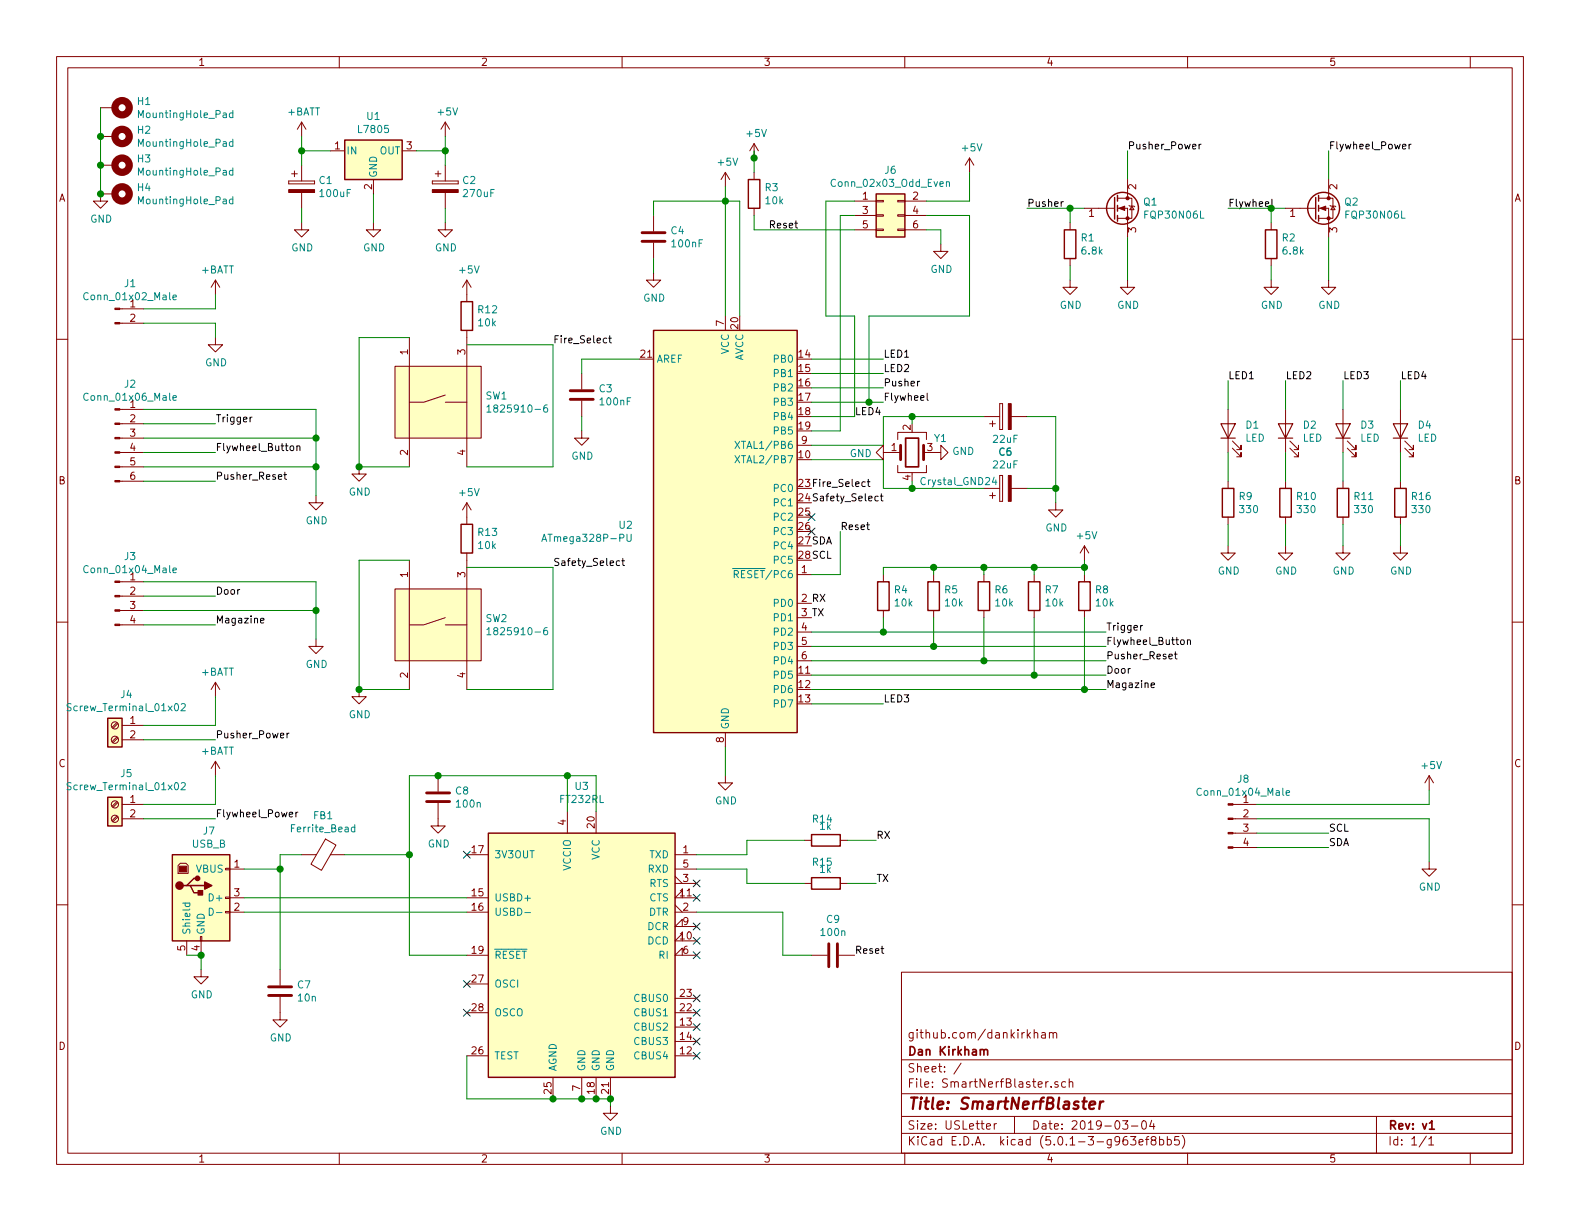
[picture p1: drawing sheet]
EESchema Schematic File Version 4
LIBS:SmartNerfBlaster-cache
EELAYER 26 0
EELAYER END
$Descr USLetter 11000 8500
encoding utf-8
Sheet 1 1
Title "SmartNerfBlaster"
Date "2019-03-04"
Rev "v1"
Comp "Dan Kirkham"
Comment1 "github.com/dankirkham"
Comment2 ""
Comment3 ""
Comment4 ""
$EndDescr
$Comp
L MCU_Microchip_ATmega:ATmega328P-PU U2
U 1 1
P 5050 3700
F 0 "U2" H 4409 3746 50  0000 R CNN
F 1 "ATmega328P-PU" H 4409 3655 50  0000 R CNN
F 2 "Housings_QFP:TQFP-32_7x7mm_Pitch0.8mm" H 5050 3700 50  0001 C CIN
F 3 "http://ww1.microchip.com/downloads/en/DeviceDoc/ATmega328_P%20AVR%20MCU%20with%20picoPower%20Technology%20Data%20Sheet%2040001984A.pdf" H 5050 3700 50  0001 C CNN
	1    5050 3700
	1    0    0    -1  
$EndComp
$Comp
L Regulator_Linear:L7805 U1
U 1 1
P 2600 1050
F 0 "U1" H 2600 1292 50  0000 C CNN
F 1 "L7805" H 2600 1201 50  0000 C CNN
F 2 "TO_SOT_Packages_THT:TO-220-3_Vertical" H 2625 900 50  0001 L CIN
F 3 "http://www.st.com/content/ccc/resource/technical/document/datasheet/41/4f/b3/b0/12/d4/47/88/CD00000444.pdf/files/CD00000444.pdf/jcr:content/translations/en.CD00000444.pdf" H 2600 1000 50  0001 C CNN
	1    2600 1050
	1    0    0    -1  
$EndComp
$Comp
L power:+BATT #PWR0101
U 1 1
P 2100 950
F 0 "#PWR0101" H 2100 800 50  0001 C CNN
F 1 "+BATT" H 2115 1123 50  0000 C CNN
F 2 "" H 2100 950 50  0001 C CNN
F 3 "" H 2100 950 50  0001 C CNN
	1    2100 950 
	1    0    0    -1  
$EndComp
Wire Wire Line
	2100 950  2100 1050
Wire Wire Line
	2100 1050 2300 1050
$Comp
L power:+5V #PWR0102
U 1 1
P 3100 950
F 0 "#PWR0102" H 3100 800 50  0001 C CNN
F 1 "+5V" H 3115 1123 50  0000 C CNN
F 2 "" H 3100 950 50  0001 C CNN
F 3 "" H 3100 950 50  0001 C CNN
	1    3100 950 
	1    0    0    -1  
$EndComp
Wire Wire Line
	3100 950  3100 1050
Wire Wire Line
	3100 1050 2900 1050
$Comp
L power:GND #PWR0103
U 1 1
P 2600 1550
F 0 "#PWR0103" H 2600 1300 50  0001 C CNN
F 1 "GND" H 2605 1377 50  0000 C CNN
F 2 "" H 2600 1550 50  0001 C CNN
F 3 "" H 2600 1550 50  0001 C CNN
	1    2600 1550
	1    0    0    -1  
$EndComp
Wire Wire Line
	2600 1550 2600 1350
$Comp
L power:+5V #PWR0104
U 1 1
P 5050 1300
F 0 "#PWR0104" H 5050 1150 50  0001 C CNN
F 1 "+5V" H 5065 1473 50  0000 C CNN
F 2 "" H 5050 1300 50  0001 C CNN
F 3 "" H 5050 1300 50  0001 C CNN
	1    5050 1300
	1    0    0    -1  
$EndComp
$Comp
L Device:C C4
U 1 1
P 4550 1650
F 0 "C4" H 4665 1696 50  0000 L CNN
F 1 "100nF" H 4665 1605 50  0000 L CNN
F 2 "Capacitors_SMD:C_0603_HandSoldering" H 4588 1500 50  0001 C CNN
F 3 "~" H 4550 1650 50  0001 C CNN
	1    4550 1650
	1    0    0    -1  
$EndComp
$Comp
L power:GND #PWR0105
U 1 1
P 4550 1900
F 0 "#PWR0105" H 4550 1650 50  0001 C CNN
F 1 "GND" H 4555 1727 50  0000 C CNN
F 2 "" H 4550 1900 50  0001 C CNN
F 3 "" H 4550 1900 50  0001 C CNN
	1    4550 1900
	1    0    0    -1  
$EndComp
Wire Wire Line
	5050 1300 5050 1400
Wire Wire Line
	5050 1400 5050 2200
Connection ~ 5050 1400
Wire Wire Line
	5150 2200 5150 1400
Wire Wire Line
	5150 1400 5050 1400
Wire Wire Line
	4550 1900 4550 1800
Wire Wire Line
	4550 1500 4550 1400
Wire Wire Line
	4550 1400 5050 1400
Wire Wire Line
	5650 3100 6150 3100
Wire Wire Line
	6150 3200 5650 3200
$Comp
L Device:CP C5
U 1 1
P 7000 2900
F 0 "C5" V 6748 2900 50  0000 C CNN
F 1 "22uF" V 6839 2900 50  0000 C CNN
F 2 "Capacitors_SMD:C_0805_HandSoldering" H 7038 2750 50  0001 C CNN
F 3 "~" H 7000 2900 50  0001 C CNN
	1    7000 2900
	0    -1   -1   0   
$EndComp
$Comp
L Device:CP C6
U 1 1
P 7000 3400
F 0 "C6" V 7252 3400 50  0000 C CNN
F 1 "22uF" V 7161 3400 50  0000 C CNN
F 2 "Capacitors_SMD:C_0805_HandSoldering" H 7038 3250 50  0001 C CNN
F 3 "~" H 7000 3400 50  0001 C CNN
	1    7000 3400
	0    -1   -1   0   
$EndComp
Wire Wire Line
	6150 2900 6150 3100
Wire Wire Line
	6850 3400 6350 3400
Wire Wire Line
	6150 3200 6150 3400
Connection ~ 6350 3400
Wire Wire Line
	6350 3400 6150 3400
$Comp
L power:GND #PWR0106
U 1 1
P 7350 3500
F 0 "#PWR0106" H 7350 3250 50  0001 C CNN
F 1 "GND" H 7355 3327 50  0000 C CNN
F 2 "" H 7350 3500 50  0001 C CNN
F 3 "" H 7350 3500 50  0001 C CNN
	1    7350 3500
	1    0    0    -1  
$EndComp
Wire Wire Line
	7150 3400 7350 3400
Wire Wire Line
	7350 3400 7350 3500
Wire Wire Line
	7350 3400 7350 2900
Wire Wire Line
	7350 2900 7150 2900
Connection ~ 7350 3400
$Comp
L Device:C C3
U 1 1
P 4050 2750
F 0 "C3" H 4165 2796 50  0000 L CNN
F 1 "100nF" H 4165 2705 50  0000 L CNN
F 2 "Capacitors_SMD:C_0603_HandSoldering" H 4088 2600 50  0001 C CNN
F 3 "~" H 4050 2750 50  0001 C CNN
	1    4050 2750
	1    0    0    -1  
$EndComp
Wire Wire Line
	4050 2500 4050 2600
Wire Wire Line
	4050 2500 4450 2500
$Comp
L power:GND #PWR0107
U 1 1
P 4050 3000
F 0 "#PWR0107" H 4050 2750 50  0001 C CNN
F 1 "GND" H 4055 2827 50  0000 C CNN
F 2 "" H 4050 3000 50  0001 C CNN
F 3 "" H 4050 3000 50  0001 C CNN
	1    4050 3000
	1    0    0    -1  
$EndComp
Wire Wire Line
	4050 2900 4050 3000
$Comp
L power:GND #PWR0108
U 1 1
P 5050 5400
F 0 "#PWR0108" H 5050 5150 50  0001 C CNN
F 1 "GND" H 5055 5227 50  0000 C CNN
F 2 "" H 5050 5400 50  0001 C CNN
F 3 "" H 5050 5400 50  0001 C CNN
	1    5050 5400
	1    0    0    -1  
$EndComp
Wire Wire Line
	5050 5200 5050 5400
$Comp
L Connector:Conn_01x02_Male J1
U 1 1
P 800 2150
F 0 "J1" H 906 2328 50  0000 C CNN
F 1 "Conn_01x02_Male" H 906 2237 50  0000 C CNN
F 2 "SmartNerfBlasterFootprints:PowerPads" H 800 2150 50  0001 C CNN
F 3 "~" H 800 2150 50  0001 C CNN
	1    800  2150
	1    0    0    -1  
$EndComp
$Comp
L Connector:Conn_01x04_Male J8
U 1 1
P 8550 5700
F 0 "J8" H 8656 5978 50  0000 C CNN
F 1 "Conn_01x04_Male" H 8656 5887 50  0000 C CNN
F 2 "Pin_Headers:Pin_Header_Straight_1x04_Pitch2.54mm" H 8550 5700 50  0001 C CNN
F 3 "~" H 8550 5700 50  0001 C CNN
	1    8550 5700
	1    0    0    -1  
$EndComp
$Comp
L Connector:Conn_01x06_Male J2
U 1 1
P 800 3050
F 0 "J2" H 906 3428 50  0000 C CNN
F 1 "Conn_01x06_Male" H 906 3337 50  0000 C CNN
F 2 "Connectors_JST:JST_XH_B06B-XH-A_06x2.50mm_Straight" H 800 3050 50  0001 C CNN
F 3 "~" H 800 3050 50  0001 C CNN
	1    800  3050
	1    0    0    -1  
$EndComp
$Comp
L Connector:Screw_Terminal_01x02 J4
U 1 1
P 800 5050
F 0 "J4" H 720 5267 50  0000 C CNN
F 1 "Screw_Terminal_01x02" H 720 5176 50  0000 C CNN
F 2 "SmartNerfBlasterFootprints:PowerPads" H 800 5050 50  0001 C CNN
F 3 "~" H 800 5050 50  0001 C CNN
	1    800  5050
	-1   0    0    -1  
$EndComp
$Comp
L Connector:Screw_Terminal_01x02 J5
U 1 1
P 800 5600
F 0 "J5" H 720 5817 50  0000 C CNN
F 1 "Screw_Terminal_01x02" H 720 5726 50  0000 C CNN
F 2 "SmartNerfBlasterFootprints:PowerPads" H 800 5600 50  0001 C CNN
F 3 "~" H 800 5600 50  0001 C CNN
	1    800  5600
	-1   0    0    -1  
$EndComp
$Comp
L power:+BATT #PWR0109
U 1 1
P 1500 2050
F 0 "#PWR0109" H 1500 1900 50  0001 C CNN
F 1 "+BATT" H 1515 2223 50  0000 C CNN
F 2 "" H 1500 2050 50  0001 C CNN
F 3 "" H 1500 2050 50  0001 C CNN
	1    1500 2050
	1    0    0    -1  
$EndComp
$Comp
L power:GND #PWR0110
U 1 1
P 1500 2350
F 0 "#PWR0110" H 1500 2100 50  0001 C CNN
F 1 "GND" H 1505 2177 50  0000 C CNN
F 2 "" H 1500 2350 50  0001 C CNN
F 3 "" H 1500 2350 50  0001 C CNN
	1    1500 2350
	1    0    0    -1  
$EndComp
Wire Wire Line
	1000 2150 1500 2150
Wire Wire Line
	1500 2150 1500 2050
Wire Wire Line
	1000 2250 1500 2250
Wire Wire Line
	1500 2250 1500 2350
Text Label 1500 2950 0    50   ~ 0
Trigger
Text Label 1500 3150 0    50   ~ 0
Flywheel_Button
Text Label 1500 3350 0    50   ~ 0
Pusher_Reset
Wire Wire Line
	1000 2950 1500 2950
Wire Wire Line
	1000 3150 1500 3150
Wire Wire Line
	1000 3350 1500 3350
$Comp
L power:GND #PWR0111
U 1 1
P 2200 3450
F 0 "#PWR0111" H 2200 3200 50  0001 C CNN
F 1 "GND" H 2205 3277 50  0000 C CNN
F 2 "" H 2200 3450 50  0001 C CNN
F 3 "" H 2200 3450 50  0001 C CNN
	1    2200 3450
	1    0    0    -1  
$EndComp
Wire Wire Line
	1000 3250 2200 3250
Wire Wire Line
	2200 3250 2200 3450
Wire Wire Line
	1000 3050 2200 3050
Wire Wire Line
	2200 3050 2200 3250
Connection ~ 2200 3250
Wire Wire Line
	1000 2850 2200 2850
Wire Wire Line
	2200 2850 2200 3050
Connection ~ 2200 3050
Wire Wire Line
	8750 5900 9250 5900
$Comp
L power:GND #PWR0112
U 1 1
P 9950 6000
F 0 "#PWR0112" H 9950 5750 50  0001 C CNN
F 1 "GND" H 9955 5827 50  0000 C CNN
F 2 "" H 9950 6000 50  0001 C CNN
F 3 "" H 9950 6000 50  0001 C CNN
	1    9950 6000
	1    0    0    -1  
$EndComp
Wire Wire Line
	1500 5050 1000 5050
Wire Wire Line
	1000 5150 1500 5150
Wire Wire Line
	1500 5600 1000 5600
Wire Wire Line
	1000 5700 1500 5700
Text Label 7700 4400 0    50   ~ 0
Trigger
Text Label 7700 4500 0    50   ~ 0
Flywheel_Button
Text Label 7700 4600 0    50   ~ 0
Pusher_Reset
Text Label 7700 4700 0    50   ~ 0
Door
Text Label 7700 4800 0    50   ~ 0
Magazine
$Comp
L Device:R R4
U 1 1
P 6150 4150
F 0 "R4" H 6220 4196 50  0000 L CNN
F 1 "10k" H 6220 4105 50  0000 L CNN
F 2 "Resistors_SMD:R_0603_HandSoldering" V 6080 4150 50  0001 C CNN
F 3 "~" H 6150 4150 50  0001 C CNN
	1    6150 4150
	1    0    0    -1  
$EndComp
$Comp
L Device:R R5
U 1 1
P 6500 4150
F 0 "R5" H 6570 4196 50  0000 L CNN
F 1 "10k" H 6570 4105 50  0000 L CNN
F 2 "Resistors_SMD:R_0603_HandSoldering" V 6430 4150 50  0001 C CNN
F 3 "~" H 6500 4150 50  0001 C CNN
	1    6500 4150
	1    0    0    -1  
$EndComp
$Comp
L Device:R R6
U 1 1
P 6850 4150
F 0 "R6" H 6920 4196 50  0000 L CNN
F 1 "10k" H 6920 4105 50  0000 L CNN
F 2 "Resistors_SMD:R_0603_HandSoldering" V 6780 4150 50  0001 C CNN
F 3 "~" H 6850 4150 50  0001 C CNN
	1    6850 4150
	1    0    0    -1  
$EndComp
$Comp
L Device:R R7
U 1 1
P 7200 4150
F 0 "R7" H 7270 4196 50  0000 L CNN
F 1 "10k" H 7270 4105 50  0000 L CNN
F 2 "Resistors_SMD:R_0603_HandSoldering" V 7130 4150 50  0001 C CNN
F 3 "~" H 7200 4150 50  0001 C CNN
	1    7200 4150
	1    0    0    -1  
$EndComp
$Comp
L Device:R R8
U 1 1
P 7550 4150
F 0 "R8" H 7620 4196 50  0000 L CNN
F 1 "10k" H 7620 4105 50  0000 L CNN
F 2 "Resistors_SMD:R_0603_HandSoldering" V 7480 4150 50  0001 C CNN
F 3 "~" H 7550 4150 50  0001 C CNN
	1    7550 4150
	1    0    0    -1  
$EndComp
$Comp
L power:+5V #PWR0113
U 1 1
P 7550 3900
F 0 "#PWR0113" H 7550 3750 50  0001 C CNN
F 1 "+5V" H 7565 4073 50  0000 C CNN
F 2 "" H 7550 3900 50  0001 C CNN
F 3 "" H 7550 3900 50  0001 C CNN
	1    7550 3900
	1    0    0    -1  
$EndComp
Wire Wire Line
	7550 3900 7550 3950
Wire Wire Line
	7550 3950 7200 3950
Wire Wire Line
	6150 3950 6150 4000
Connection ~ 7550 3950
Wire Wire Line
	7550 3950 7550 4000
Wire Wire Line
	6500 3950 6500 4000
Connection ~ 6500 3950
Wire Wire Line
	6500 3950 6150 3950
Wire Wire Line
	6850 3950 6850 4000
Connection ~ 6850 3950
Wire Wire Line
	6850 3950 6500 3950
Wire Wire Line
	7200 3950 7200 4000
Connection ~ 7200 3950
Wire Wire Line
	7200 3950 6850 3950
Wire Wire Line
	5650 4400 6150 4400
Wire Wire Line
	5650 4500 6500 4500
Wire Wire Line
	5650 4700 7200 4700
Wire Wire Line
	7700 4800 7550 4800
Wire Wire Line
	6150 4300 6150 4400
Connection ~ 6150 4400
Wire Wire Line
	6150 4400 7700 4400
Wire Wire Line
	6500 4300 6500 4500
Connection ~ 6500 4500
Wire Wire Line
	6500 4500 7700 4500
Wire Wire Line
	6850 4300 6850 4600
Wire Wire Line
	5650 4600 6850 4600
Connection ~ 6850 4600
Wire Wire Line
	6850 4600 7700 4600
Wire Wire Line
	7200 4300 7200 4700
Connection ~ 7200 4700
Wire Wire Line
	7200 4700 7700 4700
Wire Wire Line
	7550 4300 7550 4800
Connection ~ 7550 4800
Wire Wire Line
	7550 4800 5650 4800
$Comp
L Device:R R3
U 1 1
P 5250 1350
F 0 "R3" H 5320 1396 50  0000 L CNN
F 1 "10k" H 5320 1305 50  0000 L CNN
F 2 "Resistors_SMD:R_0603_HandSoldering" V 5180 1350 50  0001 C CNN
F 3 "~" H 5250 1350 50  0001 C CNN
	1    5250 1350
	1    0    0    -1  
$EndComp
$Comp
L power:+5V #PWR0114
U 1 1
P 5250 1100
F 0 "#PWR0114" H 5250 950 50  0001 C CNN
F 1 "+5V" H 5265 1273 50  0000 C CNN
F 2 "" H 5250 1100 50  0001 C CNN
F 3 "" H 5250 1100 50  0001 C CNN
	1    5250 1100
	1    0    0    -1  
$EndComp
Wire Wire Line
	5650 4000 5850 4000
Text Label 6150 2800 0    50   ~ 0
Flywheel
Text Label 6150 2700 0    50   ~ 0
Pusher
Wire Wire Line
	6150 2700 5650 2700
Wire Wire Line
	5650 2800 6050 2800
$Comp
L Connector_Generic:Conn_02x03_Odd_Even J6
U 1 1
P 6150 1500
F 0 "J6" H 6200 1817 50  0000 C CNN
F 1 "Conn_02x03_Odd_Even" H 6200 1726 50  0000 C CNN
F 2 "Pin_Headers:Pin_Header_Straight_2x03_Pitch2.54mm" H 6150 1500 50  0001 C CNN
F 3 "~" H 6150 1500 50  0001 C CNN
	1    6150 1500
	1    0    0    -1  
$EndComp
Wire Wire Line
	6050 2800 6050 2200
Wire Wire Line
	6050 2200 6750 2200
Wire Wire Line
	6750 2200 6750 1500
Wire Wire Line
	6750 1500 6450 1500
Connection ~ 6050 2800
Wire Wire Line
	6050 2800 6150 2800
Wire Wire Line
	5950 1400 5750 1400
Wire Wire Line
	5750 1400 5750 2200
Wire Wire Line
	5750 2200 5950 2200
Wire Wire Line
	5950 2900 5650 2900
Wire Wire Line
	5950 1500 5850 1500
Wire Wire Line
	5850 1500 5850 3000
Wire Wire Line
	5850 3000 5650 3000
$Comp
L power:+5V #PWR0115
U 1 1
P 6750 1200
F 0 "#PWR0115" H 6750 1050 50  0001 C CNN
F 1 "+5V" H 6765 1373 50  0000 C CNN
F 2 "" H 6750 1200 50  0001 C CNN
F 3 "" H 6750 1200 50  0001 C CNN
	1    6750 1200
	1    0    0    -1  
$EndComp
Wire Wire Line
	6450 1400 6750 1400
Wire Wire Line
	6750 1400 6750 1200
$Comp
L power:GND #PWR0116
U 1 1
P 6550 1700
F 0 "#PWR0116" H 6550 1450 50  0001 C CNN
F 1 "GND" H 6555 1527 50  0000 C CNN
F 2 "" H 6550 1700 50  0001 C CNN
F 3 "" H 6550 1700 50  0001 C CNN
	1    6550 1700
	1    0    0    -1  
$EndComp
Wire Wire Line
	6550 1700 6550 1600
Wire Wire Line
	6550 1600 6450 1600
Wire Wire Line
	5950 2200 5950 2900
Text Label 5350 1600 0    50   ~ 0
Reset
Wire Wire Line
	5250 1050 5250 1100
Connection ~ 5250 1100
Wire Wire Line
	5250 1100 5250 1200
Wire Wire Line
	5250 1500 5250 1600
Wire Wire Line
	5250 1600 5950 1600
Text Label 5850 3700 0    50   ~ 0
Reset
Wire Wire Line
	5850 3700 5850 4000
Text Label 7150 1450 0    50   ~ 0
Pusher
Text Label 8550 1450 0    50   ~ 0
Flywheel
Wire Wire Line
	8550 1450 8850 1450
Wire Wire Line
	7150 1450 7450 1450
$Comp
L Device:R R1
U 1 1
P 7450 1700
F 0 "R1" H 7520 1746 50  0000 L CNN
F 1 "6.8k" H 7520 1655 50  0000 L CNN
F 2 "Resistors_SMD:R_0603_HandSoldering" V 7380 1700 50  0001 C CNN
F 3 "~" H 7450 1700 50  0001 C CNN
	1    7450 1700
	1    0    0    -1  
$EndComp
$Comp
L Device:R R2
U 1 1
P 8850 1700
F 0 "R2" H 8920 1746 50  0000 L CNN
F 1 "6.8k" H 8920 1655 50  0000 L CNN
F 2 "Resistors_SMD:R_0603_HandSoldering" V 8780 1700 50  0001 C CNN
F 3 "~" H 8850 1700 50  0001 C CNN
	1    8850 1700
	1    0    0    -1  
$EndComp
Wire Wire Line
	8850 1550 8850 1450
Connection ~ 8850 1450
Wire Wire Line
	8850 1450 8950 1450
Wire Wire Line
	7450 1550 7450 1450
Connection ~ 7450 1450
Wire Wire Line
	7450 1450 7550 1450
$Comp
L power:GND #PWR0117
U 1 1
P 7450 1950
F 0 "#PWR0117" H 7450 1700 50  0001 C CNN
F 1 "GND" H 7455 1777 50  0000 C CNN
F 2 "" H 7450 1950 50  0001 C CNN
F 3 "" H 7450 1950 50  0001 C CNN
	1    7450 1950
	1    0    0    -1  
$EndComp
$Comp
L power:GND #PWR0118
U 1 1
P 8850 1950
F 0 "#PWR0118" H 8850 1700 50  0001 C CNN
F 1 "GND" H 8855 1777 50  0000 C CNN
F 2 "" H 8850 1950 50  0001 C CNN
F 3 "" H 8850 1950 50  0001 C CNN
	1    8850 1950
	1    0    0    -1  
$EndComp
Wire Wire Line
	8850 1950 8850 1850
Wire Wire Line
	7450 1850 7450 1950
$Comp
L power:GND #PWR0119
U 1 1
P 9250 1950
F 0 "#PWR0119" H 9250 1700 50  0001 C CNN
F 1 "GND" H 9255 1777 50  0000 C CNN
F 2 "" H 9250 1950 50  0001 C CNN
F 3 "" H 9250 1950 50  0001 C CNN
	1    9250 1950
	1    0    0    -1  
$EndComp
$Comp
L power:GND #PWR0120
U 1 1
P 7850 1950
F 0 "#PWR0120" H 7850 1700 50  0001 C CNN
F 1 "GND" H 7855 1777 50  0000 C CNN
F 2 "" H 7850 1950 50  0001 C CNN
F 3 "" H 7850 1950 50  0001 C CNN
	1    7850 1950
	1    0    0    -1  
$EndComp
Wire Wire Line
	7850 1950 7850 1650
Wire Wire Line
	9250 1950 9250 1650
$Comp
L power:+BATT #PWR0121
U 1 1
P 1500 5400
F 0 "#PWR0121" H 1500 5250 50  0001 C CNN
F 1 "+BATT" H 1515 5573 50  0000 C CNN
F 2 "" H 1500 5400 50  0001 C CNN
F 3 "" H 1500 5400 50  0001 C CNN
	1    1500 5400
	1    0    0    -1  
$EndComp
$Comp
L power:+BATT #PWR0122
U 1 1
P 1500 4850
F 0 "#PWR0122" H 1500 4700 50  0001 C CNN
F 1 "+BATT" H 1515 5023 50  0000 C CNN
F 2 "" H 1500 4850 50  0001 C CNN
F 3 "" H 1500 4850 50  0001 C CNN
	1    1500 4850
	1    0    0    -1  
$EndComp
Wire Wire Line
	1500 4850 1500 5050
Wire Wire Line
	1500 5400 1500 5600
Text Label 1500 5150 0    50   ~ 0
Pusher_Power
Text Label 1500 5700 0    50   ~ 0
Flywheel_Power
Text Label 7850 1050 0    50   ~ 0
Pusher_Power
Wire Wire Line
	7850 1050 7850 1250
Text Label 9250 1050 0    50   ~ 0
Flywheel_Power
Wire Wire Line
	9250 1050 9250 1250
$Comp
L Device:CP C1
U 1 1
P 2100 1300
F 0 "C1" H 2215 1346 50  0000 L CNN
F 1 "100uF" H 2215 1255 50  0000 L CNN
F 2 "Capacitors_THT:CP_Radial_D5.0mm_P2.50mm" H 2138 1150 50  0001 C CNN
F 3 "~" H 2100 1300 50  0001 C CNN
	1    2100 1300
	1    0    0    -1  
$EndComp
$Comp
L Device:CP C2
U 1 1
P 3100 1300
F 0 "C2" H 3215 1346 50  0000 L CNN
F 1 "270uF" H 3215 1255 50  0000 L CNN
F 2 "Capacitors_THT:CP_Radial_D5.0mm_P2.50mm" H 3138 1150 50  0001 C CNN
F 3 "~" H 3100 1300 50  0001 C CNN
	1    3100 1300
	1    0    0    -1  
$EndComp
$Comp
L power:GND #PWR0123
U 1 1
P 2100 1550
F 0 "#PWR0123" H 2100 1300 50  0001 C CNN
F 1 "GND" H 2105 1377 50  0000 C CNN
F 2 "" H 2100 1550 50  0001 C CNN
F 3 "" H 2100 1550 50  0001 C CNN
	1    2100 1550
	1    0    0    -1  
$EndComp
$Comp
L power:GND #PWR0124
U 1 1
P 3100 1550
F 0 "#PWR0124" H 3100 1300 50  0001 C CNN
F 1 "GND" H 3105 1377 50  0000 C CNN
F 2 "" H 3100 1550 50  0001 C CNN
F 3 "" H 3100 1550 50  0001 C CNN
	1    3100 1550
	1    0    0    -1  
$EndComp
Wire Wire Line
	3100 1550 3100 1450
Wire Wire Line
	3100 1150 3100 1050
Connection ~ 3100 1050
Wire Wire Line
	2100 1050 2100 1150
Connection ~ 2100 1050
NoConn ~ 5650 3700
NoConn ~ 5650 3600
Text Label 6150 2500 0    50   ~ 0
LED1
Text Label 6150 2600 0    50   ~ 0
LED2
Wire Wire Line
	5650 2500 6150 2500
Wire Wire Line
	6150 2600 5650 2600
Text Label 6150 4900 0    50   ~ 0
LED3
Wire Wire Line
	6150 4900 5650 4900
$Comp
L Device:LED D1
U 1 1
P 8550 3000
F 0 "D1" V 8588 2883 50  0000 R CNN
F 1 "LED" V 8497 2883 50  0000 R CNN
F 2 "LEDs:LED_0805_HandSoldering" H 8550 3000 50  0001 C CNN
F 3 "~" H 8550 3000 50  0001 C CNN
	1    8550 3000
	0    -1   -1   0   
$EndComp
$Comp
L Device:LED D2
U 1 1
P 8950 3000
F 0 "D2" V 8988 2883 50  0000 R CNN
F 1 "LED" V 8897 2883 50  0000 R CNN
F 2 "LEDs:LED_0805_HandSoldering" H 8950 3000 50  0001 C CNN
F 3 "~" H 8950 3000 50  0001 C CNN
	1    8950 3000
	0    -1   -1   0   
$EndComp
$Comp
L Device:LED D3
U 1 1
P 9350 3000
F 0 "D3" V 9388 2883 50  0000 R CNN
F 1 "LED" V 9297 2883 50  0000 R CNN
F 2 "LEDs:LED_0805_HandSoldering" H 9350 3000 50  0001 C CNN
F 3 "~" H 9350 3000 50  0001 C CNN
	1    9350 3000
	0    -1   -1   0   
$EndComp
Text Label 8550 2650 0    50   ~ 0
LED1
Text Label 8950 2650 0    50   ~ 0
LED2
Text Label 9350 2650 0    50   ~ 0
LED3
$Comp
L Device:R R9
U 1 1
P 8550 3500
F 0 "R9" H 8620 3546 50  0000 L CNN
F 1 "330" H 8620 3455 50  0000 L CNN
F 2 "Resistors_SMD:R_0603_HandSoldering" V 8480 3500 50  0001 C CNN
F 3 "~" H 8550 3500 50  0001 C CNN
	1    8550 3500
	1    0    0    -1  
$EndComp
$Comp
L Device:R R10
U 1 1
P 8950 3500
F 0 "R10" H 9020 3546 50  0000 L CNN
F 1 "330" H 9020 3455 50  0000 L CNN
F 2 "Resistors_SMD:R_0603_HandSoldering" V 8880 3500 50  0001 C CNN
F 3 "~" H 8950 3500 50  0001 C CNN
	1    8950 3500
	1    0    0    -1  
$EndComp
$Comp
L Device:R R11
U 1 1
P 9350 3500
F 0 "R11" H 9420 3546 50  0000 L CNN
F 1 "330" H 9420 3455 50  0000 L CNN
F 2 "Resistors_SMD:R_0603_HandSoldering" V 9280 3500 50  0001 C CNN
F 3 "~" H 9350 3500 50  0001 C CNN
	1    9350 3500
	1    0    0    -1  
$EndComp
Wire Wire Line
	8550 3150 8550 3350
Wire Wire Line
	8550 2850 8550 2650
Wire Wire Line
	8950 2650 8950 2850
Wire Wire Line
	9350 2650 9350 2850
Wire Wire Line
	9350 3150 9350 3350
Wire Wire Line
	8950 3150 8950 3350
$Comp
L power:GND #PWR0125
U 1 1
P 8550 3800
F 0 "#PWR0125" H 8550 3550 50  0001 C CNN
F 1 "GND" H 8555 3627 50  0000 C CNN
F 2 "" H 8550 3800 50  0001 C CNN
F 3 "" H 8550 3800 50  0001 C CNN
	1    8550 3800
	1    0    0    -1  
$EndComp
$Comp
L power:GND #PWR0126
U 1 1
P 8950 3800
F 0 "#PWR0126" H 8950 3550 50  0001 C CNN
F 1 "GND" H 8955 3627 50  0000 C CNN
F 2 "" H 8950 3800 50  0001 C CNN
F 3 "" H 8950 3800 50  0001 C CNN
	1    8950 3800
	1    0    0    -1  
$EndComp
$Comp
L power:GND #PWR0127
U 1 1
P 9350 3800
F 0 "#PWR0127" H 9350 3550 50  0001 C CNN
F 1 "GND" H 9355 3627 50  0000 C CNN
F 2 "" H 9350 3800 50  0001 C CNN
F 3 "" H 9350 3800 50  0001 C CNN
	1    9350 3800
	1    0    0    -1  
$EndComp
Wire Wire Line
	9350 3800 9350 3650
Wire Wire Line
	8950 3650 8950 3800
Wire Wire Line
	8550 3800 8550 3650
$Comp
L SmartNerfBlasterSymbols:FQP30N06L Q1
U 1 1
P 7750 1450
F 0 "Q1" H 7956 1496 50  0000 L CNN
F 1 "FQP30N06L" H 7956 1405 50  0000 L CNN
F 2 "TO_SOT_Packages_THT:TO-220-3_Vertical" H 8000 1375 50  0001 L CIN
F 3 "https://www.mouser.com/ds/2/149/FQP30N06L-1009543.pdf" H 7750 1450 50  0001 L CNN
	1    7750 1450
	1    0    0    -1  
$EndComp
$Comp
L SmartNerfBlasterSymbols:FQP30N06L Q2
U 1 1
P 9150 1450
F 0 "Q2" H 9356 1496 50  0000 L CNN
F 1 "FQP30N06L" H 9356 1405 50  0000 L CNN
F 2 "TO_SOT_Packages_THT:TO-220-3_Vertical" H 9400 1375 50  0001 L CIN
F 3 "https://www.mouser.com/ds/2/149/FQP30N06L-1009543.pdf" H 9150 1450 50  0001 L CNN
	1    9150 1450
	1    0    0    -1  
$EndComp
Wire Wire Line
	2100 1450 2100 1550
Text Label 5650 3400 0    50   ~ 0
Fire_Select
Text Label 5650 3500 0    50   ~ 0
Safety_Select
$Comp
L SmartNerfBlasterSymbols:1825910-6 SW1
U 1 1
P 2850 2350
F 0 "SW1" H 3378 1946 50  0000 L CNN
F 1 "1825910-6" H 3378 1855 50  0000 L CNN
F 2 "SmartNerfBlasterFootprints:1825910-6" H 2650 2350 50  0001 C CNN
F 3 "https://www.te.com/commerce/DocumentDelivery/DDEController?Action=srchrtrv&DocNm=1825910&DocType=Customer+Drawing&DocLang=English" H 2650 2350 50  0001 C CNN
	1    2850 2350
	1    0    0    -1  
$EndComp
$Comp
L Device:R R12
U 1 1
P 3250 2200
F 0 "R12" H 3320 2246 50  0000 L CNN
F 1 "10k" H 3320 2155 50  0000 L CNN
F 2 "Resistors_SMD:R_0603_HandSoldering" V 3180 2200 50  0001 C CNN
F 3 "~" H 3250 2200 50  0001 C CNN
	1    3250 2200
	1    0    0    -1  
$EndComp
Wire Wire Line
	3250 2400 3850 2400
Wire Wire Line
	3850 2400 3850 3250
Wire Wire Line
	3850 3250 3250 3250
Wire Wire Line
	2850 2350 2500 2350
Wire Wire Line
	2500 2350 2500 3250
Wire Wire Line
	2500 3250 2850 3250
$Comp
L power:+5V #PWR0128
U 1 1
P 3250 2050
F 0 "#PWR0128" H 3250 1900 50  0001 C CNN
F 1 "+5V" H 3265 2223 50  0000 C CNN
F 2 "" H 3250 2050 50  0001 C CNN
F 3 "" H 3250 2050 50  0001 C CNN
	1    3250 2050
	1    0    0    -1  
$EndComp
$Comp
L power:GND #PWR0129
U 1 1
P 2500 3250
F 0 "#PWR0129" H 2500 3000 50  0001 C CNN
F 1 "GND" H 2505 3077 50  0000 C CNN
F 2 "" H 2500 3250 50  0001 C CNN
F 3 "" H 2500 3250 50  0001 C CNN
	1    2500 3250
	1    0    0    -1  
$EndComp
Connection ~ 2500 3250
Text Label 3850 2400 0    50   ~ 0
Fire_Select
$Comp
L SmartNerfBlasterSymbols:1825910-6 SW2
U 1 1
P 2850 3900
F 0 "SW2" H 3378 3496 50  0000 L CNN
F 1 "1825910-6" H 3378 3405 50  0000 L CNN
F 2 "SmartNerfBlasterFootprints:1825910-6" H 2650 3900 50  0001 C CNN
F 3 "https://www.te.com/commerce/DocumentDelivery/DDEController?Action=srchrtrv&DocNm=1825910&DocType=Customer+Drawing&DocLang=English" H 2650 3900 50  0001 C CNN
	1    2850 3900
	1    0    0    -1  
$EndComp
$Comp
L Device:R R13
U 1 1
P 3250 3750
F 0 "R13" H 3320 3796 50  0000 L CNN
F 1 "10k" H 3320 3705 50  0000 L CNN
F 2 "Resistors_SMD:R_0603_HandSoldering" V 3180 3750 50  0001 C CNN
F 3 "~" H 3250 3750 50  0001 C CNN
	1    3250 3750
	1    0    0    -1  
$EndComp
Wire Wire Line
	3250 3950 3850 3950
Wire Wire Line
	3850 3950 3850 4800
Wire Wire Line
	3850 4800 3250 4800
Wire Wire Line
	2850 3900 2500 3900
Wire Wire Line
	2500 3900 2500 4800
Wire Wire Line
	2500 4800 2850 4800
$Comp
L power:+5V #PWR0130
U 1 1
P 3250 3600
F 0 "#PWR0130" H 3250 3450 50  0001 C CNN
F 1 "+5V" H 3265 3773 50  0000 C CNN
F 2 "" H 3250 3600 50  0001 C CNN
F 3 "" H 3250 3600 50  0001 C CNN
	1    3250 3600
	1    0    0    -1  
$EndComp
$Comp
L power:GND #PWR0131
U 1 1
P 2500 4800
F 0 "#PWR0131" H 2500 4550 50  0001 C CNN
F 1 "GND" H 2505 4627 50  0000 C CNN
F 2 "" H 2500 4800 50  0001 C CNN
F 3 "" H 2500 4800 50  0001 C CNN
	1    2500 4800
	1    0    0    -1  
$EndComp
Connection ~ 2500 4800
Text Label 3850 3950 0    50   ~ 0
Safety_Select
$Comp
L Mechanical:MountingHole_Pad H1
U 1 1
P 800 750
F 0 "H1" V 754 900 50  0000 L CNN
F 1 "MountingHole_Pad" V 845 900 50  0000 L CNN
F 2 "Mounting_Holes:MountingHole_3.2mm_M3_Pad" H 800 750 50  0001 C CNN
F 3 "~" H 800 750 50  0001 C CNN
	1    800  750 
	0    1    1    0   
$EndComp
$Comp
L Mechanical:MountingHole_Pad H2
U 1 1
P 800 950
F 0 "H2" V 754 1100 50  0000 L CNN
F 1 "MountingHole_Pad" V 845 1100 50  0000 L CNN
F 2 "Mounting_Holes:MountingHole_3.2mm_M3_Pad" H 800 950 50  0001 C CNN
F 3 "~" H 800 950 50  0001 C CNN
	1    800  950 
	0    1    1    0   
$EndComp
$Comp
L Mechanical:MountingHole_Pad H3
U 1 1
P 800 1150
F 0 "H3" V 754 1300 50  0000 L CNN
F 1 "MountingHole_Pad" V 845 1300 50  0000 L CNN
F 2 "Mounting_Holes:MountingHole_3.2mm_M3_Pad" H 800 1150 50  0001 C CNN
F 3 "~" H 800 1150 50  0001 C CNN
	1    800  1150
	0    1    1    0   
$EndComp
$Comp
L Mechanical:MountingHole_Pad H4
U 1 1
P 800 1350
F 0 "H4" V 754 1500 50  0000 L CNN
F 1 "MountingHole_Pad" V 845 1500 50  0000 L CNN
F 2 "Mounting_Holes:MountingHole_3.2mm_M3_Pad" H 800 1350 50  0001 C CNN
F 3 "~" H 800 1350 50  0001 C CNN
	1    800  1350
	0    1    1    0   
$EndComp
Wire Wire Line
	700  750  700  950 
Connection ~ 700  950 
Wire Wire Line
	700  950  700  1150
Connection ~ 700  1150
Wire Wire Line
	700  1150 700  1350
$Comp
L power:GND #PWR0132
U 1 1
P 700 1350
F 0 "#PWR0132" H 700 1100 50  0001 C CNN
F 1 "GND" H 705 1177 50  0000 C CNN
F 2 "" H 700 1350 50  0001 C CNN
F 3 "" H 700 1350 50  0001 C CNN
	1    700  1350
	1    0    0    -1  
$EndComp
Connection ~ 700  1350
Text Label 5950 2900 0    50   ~ 0
LED4
$Comp
L Device:LED D4
U 1 1
P 9750 3000
F 0 "D4" V 9788 2883 50  0000 R CNN
F 1 "LED" V 9697 2883 50  0000 R CNN
F 2 "LEDs:LED_0805_HandSoldering" H 9750 3000 50  0001 C CNN
F 3 "~" H 9750 3000 50  0001 C CNN
	1    9750 3000
	0    -1   -1   0   
$EndComp
Text Label 9750 2650 0    50   ~ 0
LED4
$Comp
L Device:R R16
U 1 1
P 9750 3500
F 0 "R16" H 9820 3546 50  0000 L CNN
F 1 "330" H 9820 3455 50  0000 L CNN
F 2 "Resistors_SMD:R_0603_HandSoldering" V 9680 3500 50  0001 C CNN
F 3 "~" H 9750 3500 50  0001 C CNN
	1    9750 3500
	1    0    0    -1  
$EndComp
Wire Wire Line
	9750 2650 9750 2850
Wire Wire Line
	9750 3150 9750 3350
$Comp
L power:GND #PWR0133
U 1 1
P 9750 3800
F 0 "#PWR0133" H 9750 3550 50  0001 C CNN
F 1 "GND" H 9755 3627 50  0000 C CNN
F 2 "" H 9750 3800 50  0001 C CNN
F 3 "" H 9750 3800 50  0001 C CNN
	1    9750 3800
	1    0    0    -1  
$EndComp
Wire Wire Line
	9750 3800 9750 3650
Wire Wire Line
	6150 2900 6350 2900
Connection ~ 6350 2900
Wire Wire Line
	6350 2900 6850 2900
$Comp
L Device:Crystal_GND24 Y1
U 1 1
P 6350 3150
F 0 "Y1" H 6500 3250 50  0000 L CNN
F 1 "Crystal_GND24" H 6400 2950 50  0000 L CNN
F 2 "Crystals:Crystal_SMD_3225-4pin_3.2x2.5mm_HandSoldering" H 6350 3150 50  0001 C CNN
F 3 "~" H 6350 3150 50  0001 C CNN
	1    6350 3150
	1    0    0    -1  
$EndComp
Wire Wire Line
	6350 2950 6350 2900
Wire Wire Line
	6350 3350 6350 3400
$Comp
L power:GND #PWR0134
U 1 1
P 6200 3150
F 0 "#PWR0134" H 6200 2900 50  0001 C CNN
F 1 "GND" V 6205 3022 50  0000 R CNN
F 2 "" H 6200 3150 50  0001 C CNN
F 3 "" H 6200 3150 50  0001 C CNN
	1    6200 3150
	0    1    1    0   
$EndComp
$Comp
L power:GND #PWR0135
U 1 1
P 6500 3150
F 0 "#PWR0135" H 6500 2900 50  0001 C CNN
F 1 "GND" V 6505 3022 50  0000 R CNN
F 2 "" H 6500 3150 50  0001 C CNN
F 3 "" H 6500 3150 50  0001 C CNN
	1    6500 3150
	0    -1   -1   0   
$EndComp
$Comp
L Interface_USB:FT232RL U3
U 1 1
P 4050 6650
F 0 "U3" H 4050 7828 50  0000 C CNN
F 1 "FT232RL" H 4050 7737 50  0000 C CNN
F 2 "SmartNerfBlasterFootprints:SSOP-28_5.3x10.2mm_P0.65mm" H 4050 6650 50  0001 C CNN
F 3 "http://www.ftdichip.com/Products/ICs/FT232RL.htm" H 4050 6650 50  0001 C CNN
	1    4050 6650
	1    0    0    -1  
$EndComp
$Comp
L power:GND #PWR0136
U 1 1
P 4250 7700
F 0 "#PWR0136" H 4250 7450 50  0001 C CNN
F 1 "GND" H 4255 7527 50  0000 C CNN
F 2 "" H 4250 7700 50  0001 C CNN
F 3 "" H 4250 7700 50  0001 C CNN
	1    4250 7700
	1    0    0    -1  
$EndComp
Wire Wire Line
	3850 7650 4050 7650
Connection ~ 4050 7650
Wire Wire Line
	4050 7650 4150 7650
Connection ~ 4150 7650
Wire Wire Line
	4150 7650 4250 7650
Wire Wire Line
	4250 7700 4250 7650
Connection ~ 4250 7650
Wire Wire Line
	3250 7350 3250 7650
Wire Wire Line
	3250 7650 3850 7650
Connection ~ 3850 7650
$Comp
L Connector:USB_B J7
U 1 1
P 1400 6250
F 0 "J7" H 1455 6717 50  0000 C CNN
F 1 "USB_B" H 1455 6626 50  0000 C CNN
F 2 "Connectors:USB_Mini-B" H 1550 6200 50  0001 C CNN
F 3 "~" H 1550 6200 50  0001 C CNN
	1    1400 6250
	1    0    0    -1  
$EndComp
Wire Wire Line
	3250 6250 1700 6250
Wire Wire Line
	1700 6350 3250 6350
$Comp
L power:GND #PWR0137
U 1 1
P 1400 6750
F 0 "#PWR0137" H 1400 6500 50  0001 C CNN
F 1 "GND" H 1405 6577 50  0000 C CNN
F 2 "" H 1400 6750 50  0001 C CNN
F 3 "" H 1400 6750 50  0001 C CNN
	1    1400 6750
	1    0    0    -1  
$EndComp
Wire Wire Line
	1300 6650 1400 6650
Wire Wire Line
	1400 6750 1400 6650
$Comp
L Device:Ferrite_Bead FB1
U 1 1
P 2250 5950
F 0 "FB1" V 1976 5950 50  0000 C CNN
F 1 "Ferrite_Bead" V 2067 5950 50  0000 C CNN
F 2 "Resistors_SMD:R_0805_HandSoldering" V 2180 5950 50  0001 C CNN
F 3 "~" H 2250 5950 50  0001 C CNN
	1    2250 5950
	0    1    1    0   
$EndComp
Wire Wire Line
	1700 6050 1950 6050
Wire Wire Line
	1950 6050 1950 5950
Wire Wire Line
	1950 5950 2100 5950
Wire Wire Line
	2400 5950 2850 5950
Wire Wire Line
	2850 5950 2850 5400
Wire Wire Line
	3950 5400 3950 5650
Wire Wire Line
	3950 5400 4150 5400
Wire Wire Line
	4150 5400 4150 5650
Connection ~ 3950 5400
Wire Wire Line
	3250 6650 2850 6650
Wire Wire Line
	2850 6650 2850 5950
Connection ~ 2850 5950
$Comp
L Device:C C8
U 1 1
P 3050 5550
F 0 "C8" H 3165 5596 50  0000 L CNN
F 1 "100n" H 3165 5505 50  0000 L CNN
F 2 "Capacitors_SMD:C_0603_HandSoldering" H 3088 5400 50  0001 C CNN
F 3 "~" H 3050 5550 50  0001 C CNN
	1    3050 5550
	1    0    0    -1  
$EndComp
$Comp
L power:GND #PWR0138
U 1 1
P 3050 5700
F 0 "#PWR0138" H 3050 5450 50  0001 C CNN
F 1 "GND" H 3055 5527 50  0000 C CNN
F 2 "" H 3050 5700 50  0001 C CNN
F 3 "" H 3050 5700 50  0001 C CNN
	1    3050 5700
	1    0    0    -1  
$EndComp
$Comp
L Device:C C7
U 1 1
P 1950 6900
F 0 "C7" H 2065 6946 50  0000 L CNN
F 1 "10n" H 2065 6855 50  0000 L CNN
F 2 "Capacitors_SMD:C_0805_HandSoldering" H 1988 6750 50  0001 C CNN
F 3 "~" H 1950 6900 50  0001 C CNN
	1    1950 6900
	1    0    0    -1  
$EndComp
$Comp
L power:GND #PWR0139
U 1 1
P 1950 7050
F 0 "#PWR0139" H 1950 6800 50  0001 C CNN
F 1 "GND" H 1955 6877 50  0000 C CNN
F 2 "" H 1950 7050 50  0001 C CNN
F 3 "" H 1950 7050 50  0001 C CNN
	1    1950 7050
	1    0    0    -1  
$EndComp
Wire Wire Line
	2850 5400 3050 5400
Connection ~ 1950 6050
Connection ~ 3050 5400
Wire Wire Line
	3050 5400 3950 5400
Wire Wire Line
	1950 6050 1950 6750
Text Label 5650 4200 0    50   ~ 0
RX
Text Label 5650 4300 0    50   ~ 0
TX
$Comp
L Device:R R15
U 1 1
P 5750 6150
F 0 "R15" V 5600 6050 50  0000 L CNN
F 1 "1k" V 5650 6100 50  0000 L CNN
F 2 "Resistors_SMD:R_0603_HandSoldering" V 5680 6150 50  0001 C CNN
F 3 "~" H 5750 6150 50  0001 C CNN
	1    5750 6150
	0    1    1    0   
$EndComp
$Comp
L Device:R R14
U 1 1
P 5750 5850
F 0 "R14" V 5600 5750 50  0000 L CNN
F 1 "1k" V 5650 5800 50  0000 L CNN
F 2 "Resistors_SMD:R_0603_HandSoldering" V 5680 5850 50  0001 C CNN
F 3 "~" H 5750 5850 50  0001 C CNN
	1    5750 5850
	0    1    1    0   
$EndComp
Wire Wire Line
	5600 5850 5200 5850
Wire Wire Line
	5200 5850 5200 5950
Wire Wire Line
	5200 5950 4850 5950
Wire Wire Line
	4850 6050 5200 6050
Wire Wire Line
	5200 6050 5200 6150
Wire Wire Line
	5200 6150 5600 6150
Wire Wire Line
	5900 5850 6100 5850
Wire Wire Line
	5900 6150 6100 6150
Text Label 6100 5850 0    50   ~ 0
RX
Text Label 6100 6150 0    50   ~ 0
TX
Connection ~ 1400 6650
$Comp
L Device:C C9
U 1 1
P 5800 6650
F 0 "C9" V 5548 6650 50  0000 C CNN
F 1 "100n" V 5639 6650 50  0000 C CNN
F 2 "Capacitors_SMD:C_0603_HandSoldering" H 5838 6500 50  0001 C CNN
F 3 "~" H 5800 6650 50  0001 C CNN
	1    5800 6650
	0    1    1    0   
$EndComp
Wire Wire Line
	4850 6350 5450 6350
Wire Wire Line
	5450 6350 5450 6650
Wire Wire Line
	5450 6650 5650 6650
Text Label 5950 6650 0    50   ~ 0
Reset
NoConn ~ 3250 5950
NoConn ~ 3250 6850
NoConn ~ 3250 7050
NoConn ~ 4850 7350
NoConn ~ 4850 7250
NoConn ~ 4850 7150
NoConn ~ 4850 7050
NoConn ~ 4850 6950
NoConn ~ 4850 6650
NoConn ~ 4850 6550
NoConn ~ 4850 6450
NoConn ~ 4850 6250
NoConn ~ 4850 6150
$Comp
L power:+5V #PWR0140
U 1 1
P 9950 5500
F 0 "#PWR0140" H 9950 5350 50  0001 C CNN
F 1 "+5V" H 9965 5673 50  0000 C CNN
F 2 "" H 9950 5500 50  0001 C CNN
F 3 "" H 9950 5500 50  0001 C CNN
	1    9950 5500
	1    0    0    -1  
$EndComp
Wire Wire Line
	8750 5700 9950 5700
Wire Wire Line
	9950 5700 9950 6000
Wire Wire Line
	9950 5600 9950 5500
Wire Wire Line
	8750 5600 9950 5600
Wire Wire Line
	8750 5800 9250 5800
Text Label 9250 5800 0    50   ~ 0
SCL
Text Label 9250 5900 0    50   ~ 0
SDA
Text Label 5650 3800 0    50   ~ 0
SDA
Text Label 5650 3900 0    50   ~ 0
SCL
$Comp
L Connector:Conn_01x04_Male J3
U 1 1
P 800 4150
F 0 "J3" H 906 4428 50  0000 C CNN
F 1 "Conn_01x04_Male" H 906 4337 50  0000 C CNN
F 2 "Connectors_JST:JST_XH_B04B-XH-A_04x2.50mm_Straight" H 800 4150 50  0001 C CNN
F 3 "~" H 800 4150 50  0001 C CNN
	1    800  4150
	1    0    0    -1  
$EndComp
Wire Wire Line
	1000 4350 1500 4350
$Comp
L power:GND #PWR0141
U 1 1
P 2200 4450
F 0 "#PWR0141" H 2200 4200 50  0001 C CNN
F 1 "GND" H 2205 4277 50  0000 C CNN
F 2 "" H 2200 4450 50  0001 C CNN
F 3 "" H 2200 4450 50  0001 C CNN
	1    2200 4450
	1    0    0    -1  
$EndComp
Wire Wire Line
	1000 4250 2200 4250
Connection ~ 2200 4250
Wire Wire Line
	2200 4250 2200 4450
Wire Wire Line
	1000 4050 2200 4050
Wire Wire Line
	2200 4050 2200 4250
Wire Wire Line
	1000 4150 1500 4150
Text Label 1500 4150 0    50   ~ 0
Door
Text Label 1500 4350 0    50   ~ 0
Magazine
$EndSCHEMATC
